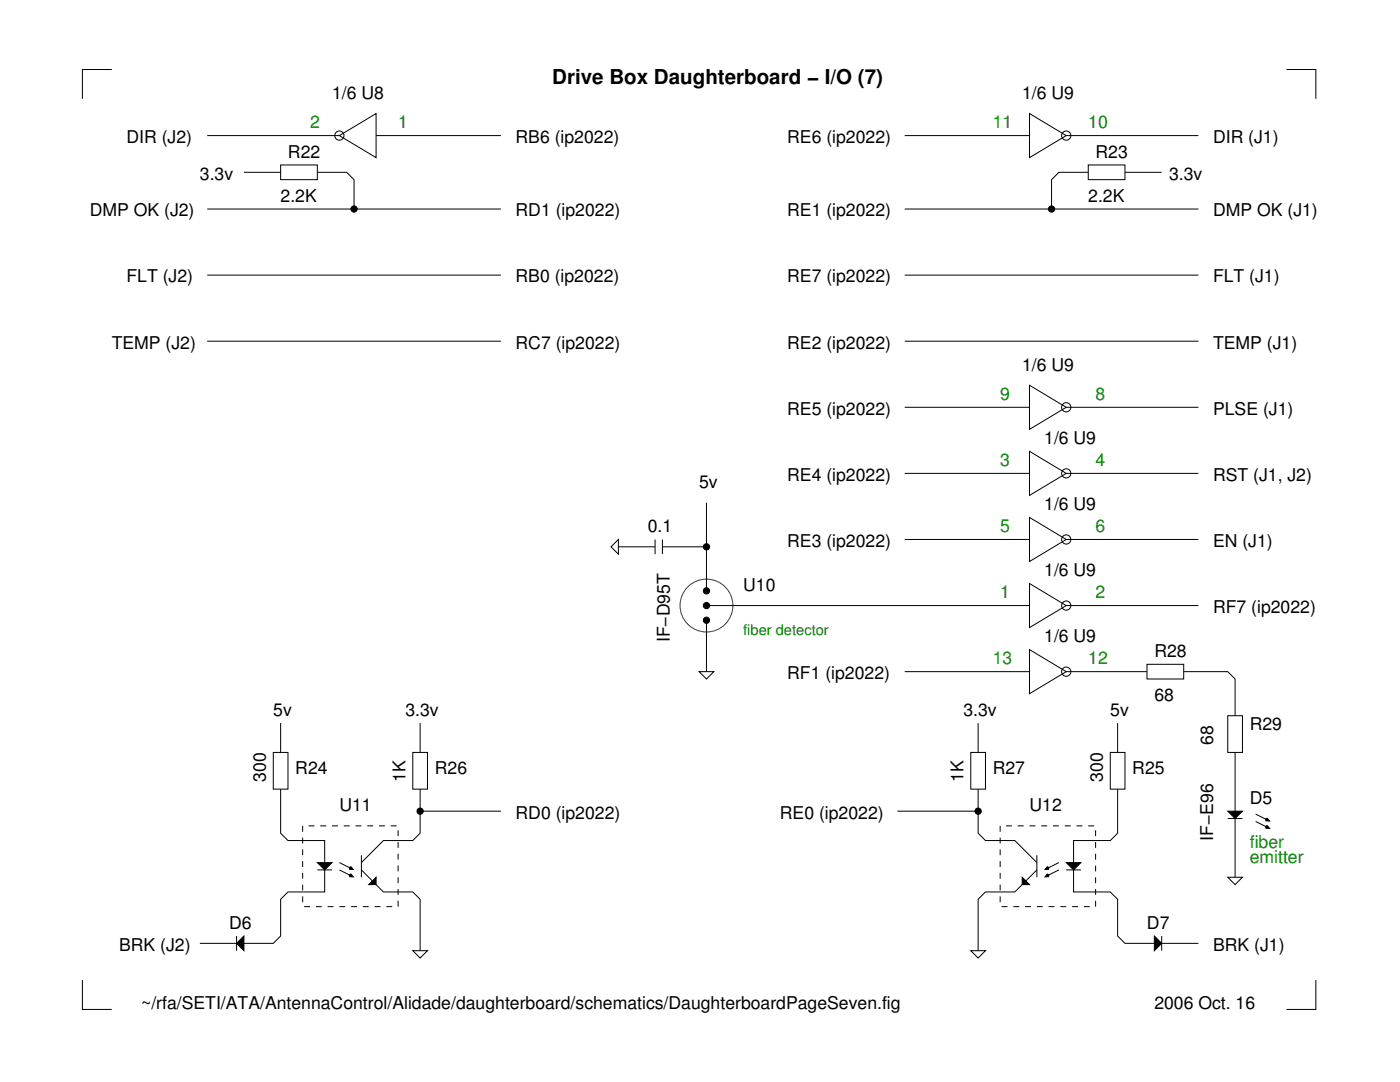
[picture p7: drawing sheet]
<svg xmlns="http://www.w3.org/2000/svg" width="279mm" height="216mm" viewBox="0 0 279 216" stroke-linecap="round" stroke-linejoin="round" font-family="sans-serif">
<g fill="none" stroke="#000" stroke-width=".2">
<path d="M22.3 13.9h-5.9v5.8M256.7 13.9h5.9v5.8M41.4 27.1h26.3M48.7 34.4h7.3M56 32.9h7.3v2.9h-7.3zM63.3 34.4h5.9l1.5 1.4v5.9M67.7 27.1l7.4-4.4v8.8zM75.1 27.1h24.9M180.6 27.1h24.9M205.5 22.7l7.3 4.4-7.3 4.4zM212.8 27.1h26.4M217.2 32.9h7.3v2.9h-7.3z"/>
<path d="M217.2 34.4h-5.9l-1.4 1.4v5.9M224.5 34.4h7.3M41.4 54.9h58.6M41.4 41.7h58.6M180.6 54.9h58.6M180.6 41.7h58.6M41.4 68.1h58.6M180.6 68.1h58.6M205.5 76.9l7.3 4.4-7.3 4.4zM180.6 94.5h24.9M180.6 81.3h24.9M205.5 90.1l7.3 4.4-7.3 4.4z"/>
<path d="M212.8 94.5h26.4M212.8 81.3h26.4M123.4 107.6v3l-1.5-1.5zM123.4 109.1h7.3M130.7 107.6v3M132.2 109.1h8.8M132.2 107.6v3M141 100.3v17.6M180.6 107.6h24.9M205.5 103.2l7.3 4.4-7.3 4.4zM205.5 116.4l7.3 4.4-7.3 4.4zM212.8 107.6h26.4"/>
<path d="M139.5 134h3l-1.5 1.5zM141 120.8h64.5M141 123.8v10.2M180.6 134h24.9M205.5 129.6l7.3 4.4-7.3 4.4zM212.8 120.8h26.4M212.8 134h16.1M228.9 132.6h7.3v2.9h-7.3zM236.2 134h8.8l1.5 1.5v7.3M54.5 150.1h3v7.4h-3zM56 157.5v8.8l1.5 1.4h7.3v10.3h-7.3l-1.5 1.4v7.4l-1.5 1.4h-14.6M56 144.3v5.8"/>
<path d="M82.4 150.1h2.9v7.4h-2.9zM83.8 157.5v8.8l-1.4 1.4h-5.9l-4.4 4.4M83.8 144.3v5.8M193.7 150.1h3v7.4h-3zM195.2 157.5v8.8l1.5 1.4h5.8l4.4 4.4M195.2 144.3v5.8M221.6 150.1h2.9v7.4h-2.9zM223 157.5v8.8l-1.4 1.4h-7.3v10.3h7.3l1.4 1.4v7.4l1.5 1.4h14.7M223 144.3v5.8M245 142.8h3v7.3h-3zM246.5 150.1v24.9M63.3 172.1h3l-1.5 1.5z"/>
<path d="M63.3 173.6h3M67.7 172.1l3 1.5M67.7 173.6l3 1.4M69.7 173.1l.3-.2 .5 .6h-.7zM69.7 174.6l.3-.2 .5 .6-.7-.1zM72.1 173.6l4.4 4.4h5.9l1.4 1.4v10.3M72.1 170.7v4.3M73.6 176.5l1.5-1.5v1.5zM83.8 161.9h16.2M179.1 161.9h16.1M204 175l1.5 1.5h-1.5zM206.9 173.6l-4.4 4.4h-5.8l-1.5 1.4v10.3"/>
<path d="M206.9 170.7v4.3M209 172.9l.3 .2v.4h-.7zM209 174.4l.3 .2v.3l-.7 .1zM211.3 172.1l-2.9 1.5M211.3 173.6l-2.9 1.4M212.8 172.1h2.9l-1.4 1.5zM212.8 173.6h2.9M245 175h3l-1.5 1.5zM245 161.9h3l-1.5 1.4zM245 163.3h3M250.6 162.4l2.9 1.5M250.6 163.9l2.9 1.5"/>
<path d="M252.6 163.4l.3-.1 .5 .5h-.8zM252.6 164.9l.3-.2 .5 .6h-.8zM16.4 195.6v5.8h5.9M47.2 188.2l1.5-1.4v2.9zM47.2 186.8v2.9M82.4 189.7h2.9l-1.5 1.5zM193.7 189.7h3l-1.5 1.5zM230.4 186.8l1.4 1.4-1.4 1.5zM231.8 186.8v2.9M262.6 195.6v5.8h-5.9"/>
<circle cx="67.7" cy="27.1" r=".92"/>
<circle cx="212.8" cy="27.1" r=".92"/>
<circle cx="70.7" cy="41.7" r=".63"/>
<circle cx="209.9" cy="41.7" r=".63"/>
<circle cx="212.8" cy="81.3" r=".92"/>
<circle cx="212.8" cy="94.5" r=".92"/>
<circle cx="141" cy="117.9" r=".63"/>
<circle cx="141" cy="109.1" r=".63"/>
<circle cx="212.8" cy="107.6" r=".92"/>
<circle cx="141" cy="120.8" r=".63"/>
<circle cx="141" cy="123.8" r=".63"/>
<circle cx="212.8" cy="134" r=".92"/>
<circle cx="212.8" cy="120.8" r=".92"/>
<circle cx="83.8" cy="161.9" r=".63"/>
<circle cx="195.2" cy="161.9" r=".63"/>
</g>
<g fill="#000">
<path d="M63.3 172.1h3l-1.5 1.5zM73.6 176.5l1.5-1.5v1.5zM204 175l1.5 1.5h-1.5zM212.8 172.1h2.9l-1.4 1.5zM245 161.9h3l-1.5 1.4zM47.2 188.2l1.5-1.4v2.9zM230.4 186.8l1.4 1.4-1.4 1.5z"/>
<path d="M69.7 173.1l.3-.2 .5 .6h-.7z" fill-rule="evenodd"/>
<path d="M69.7 174.6l.3-.2 .5 .6-.7-.1z" fill-rule="evenodd"/>
<path d="M209 172.9l.3 .2v.4h-.7z" fill-rule="evenodd"/>
<path d="M209 174.4l.3 .2v.3l-.7 .1z" fill-rule="evenodd"/>
<path d="M252.6 163.4l.3-.1 .5 .5h-.8z" fill-rule="evenodd"/>
<path d="M252.6 164.9l.3-.2 .5 .6h-.8z" fill-rule="evenodd"/>
<circle cx="70.7" cy="41.7" r=".63"/>
<circle cx="209.9" cy="41.7" r=".63"/>
<circle cx="141" cy="117.9" r=".63"/>
<circle cx="141" cy="109.1" r=".63"/>
<circle cx="141" cy="120.8" r=".63"/>
<circle cx="141" cy="123.8" r=".63"/>
<circle cx="83.8" cy="161.9" r=".63"/>
<circle cx="195.2" cy="161.9" r=".63"/>
</g>
<circle cx="141" cy="120.8" r="5.3" fill="none" stroke="#7f3000" stroke-width=".2"/>
<path d="M60.4 164.8h19.1v16.1h-19.1zM199.6 164.8h19.1v16.1h-19.1z" fill="none" stroke="#000" stroke-width=".2" stroke-dasharray="1.2" stroke-linecap="butt"/>
<text font-size="4.1" x="110.2" y="16.8">Drive Box Daughterboard − I/O (7)</text>
<g font-size="3.5">
<text x="66.3" y="19.7">1/6 U8</text>
<text x="204" y="19.7">1/6 U9</text>
<text x="25.2" y="28.5">DIR (J2)</text>
<text x="102.9" y="28.5">RB6 (ip2022)</text>
<text x="157.1" y="28.5">RE6 (ip2022)</text>
<text x="242.1" y="28.5">DIR (J1)</text>
<text x="39.9" y="35.8">3.3v</text>
<text x="57.5" y="31.5">R22</text>
<text x="218.7" y="31.5">R23</text>
<text x="233.3" y="35.8">3.3v</text>
<text x="56" y="40.2">2.2K</text>
<text x="217.2" y="40.2">2.2K</text>
<text x="17.9" y="43.2">DMP OK (J2)</text>
<text x="102.9" y="43.2">RD1 (ip2022)</text>
<text x="157.1" y="43.2">RE1 (ip2022)</text>
<text x="242.1" y="43.2">DMP OK (J1)</text>
<text x="25.2" y="56.4">FLT (J2)</text>
<text x="102.9" y="56.4">RB0 (ip2022)</text>
<text x="157.1" y="56.4">RE7 (ip2022)</text>
<text x="242.1" y="56.4">FLT (J1)</text>
<text x="22.3" y="69.5">TEMP (J2)</text>
<text x="102.9" y="69.5">RC7 (ip2022)</text>
<text x="157.1" y="69.5">RE2 (ip2022)</text>
<text x="242.1" y="69.5">TEMP (J1)</text>
<text x="204" y="73.9">1/6 U9</text>
<text x="157.1" y="82.7">RE5 (ip2022)</text>
<text x="242.1" y="82.7">PLSE (J1)</text>
<text x="208.4" y="88.6">1/6 U9</text>
<text x="157.1" y="95.9">RE4 (ip2022)</text>
<text x="242.1" y="95.9">RST (J1, J2)</text>
<text x="139.5" y="97.4">5v</text>
<text x="208.4" y="101.8">1/6 U9</text>
<text x="129.3" y="106.2">0.1</text>
<text x="157.1" y="109.1">RE3 (ip2022)</text>
<text x="242.1" y="109.1">EN (J1)</text>
<text x="148.3" y="117.9">U10</text>
<text x="208.4" y="115">1/6 U9</text>
<text x="242.1" y="122.3">RF7 (ip2022)</text>
<text x="133.7" y="128.2" transform="rotate(-90 133.7 128.2)">IF−D95T</text>
<text x="208.4" y="128.2">1/6 U9</text>
<text x="230.4" y="131.1">R28</text>
<text x="157.1" y="135.5">RF1 (ip2022)</text>
<text x="54.5" y="142.8">5v</text>
<text x="80.9" y="142.8">3.3v</text>
<text x="192.3" y="142.8">3.3v</text>
<text x="221.6" y="142.8">5v</text>
<text x="230.4" y="139.9">68</text>
<text x="242.1" y="148.7" transform="rotate(-90 242.1 148.7)">68</text>
<text x="249.4" y="145.7">R29</text>
<text x="53.1" y="156" transform="rotate(-90 53.1 156)">300</text>
<text x="58.9" y="154.5">R24</text>
<text x="80.9" y="156" transform="rotate(-90 80.9 156)">1K</text>
<text x="86.8" y="154.5">R26</text>
<text x="192.3" y="156" transform="rotate(-90 192.3 156)">1K</text>
<text x="198.1" y="154.5">R27</text>
<text x="220.1" y="156" transform="rotate(-90 220.1 156)">300</text>
<text x="226" y="154.5">R25</text>
<text x="67.7" y="161.9">U11</text>
<text x="205.5" y="161.9">U12</text>
<text x="249.4" y="160.4">D5</text>
<text x="102.9" y="163.3">RD0 (ip2022)</text>
<text x="155.6" y="163.3">RE0 (ip2022)</text>
<text x="242.1" y="167.7" transform="rotate(-90 242.1 167.7)">IF−E96</text>
<text x="45.7" y="185.3">D6</text>
<text x="228.9" y="185.3">D7</text>
<text x="23.8" y="189.7">BRK (J2)</text>
<text x="242.1" y="189.7">BRK (J1)</text>
<text x="28.2" y="201.4">~/rfa/SETI/ATA/AntennaControl/Alidade/daughterboard/schematics/DaughterboardPageSeven.fig</text>
<text x="230.4" y="201.4">2006 Oct. 16</text>
</g>
<g font-size="3.5" fill="#008f00">
<text x="61.9" y="25.6">2</text>
<text x="79.5" y="25.6">1</text>
<text x="198.1" y="25.6">11</text>
<text x="217.2" y="25.6">10</text>
<text x="199.6" y="79.8">9</text>
<text x="218.7" y="79.8">8</text>
<text x="199.6" y="93">3</text>
<text x="218.7" y="93">4</text>
<text x="199.6" y="106.2">5</text>
<text x="218.7" y="106.2">6</text>
<text x="199.6" y="119.4">1</text>
<text x="218.7" y="119.4">2</text>
<text x="198.1" y="132.6">13</text>
<text x="217.2" y="132.6">12</text>
<text x="249.4" y="169.2">fiber</text>
<text x="249.4" y="172.1">emitter</text>
</g>
<text font-size="2.9" fill="#008f00" x="148.3" y="126.7">fiber detector</text>
</svg>
